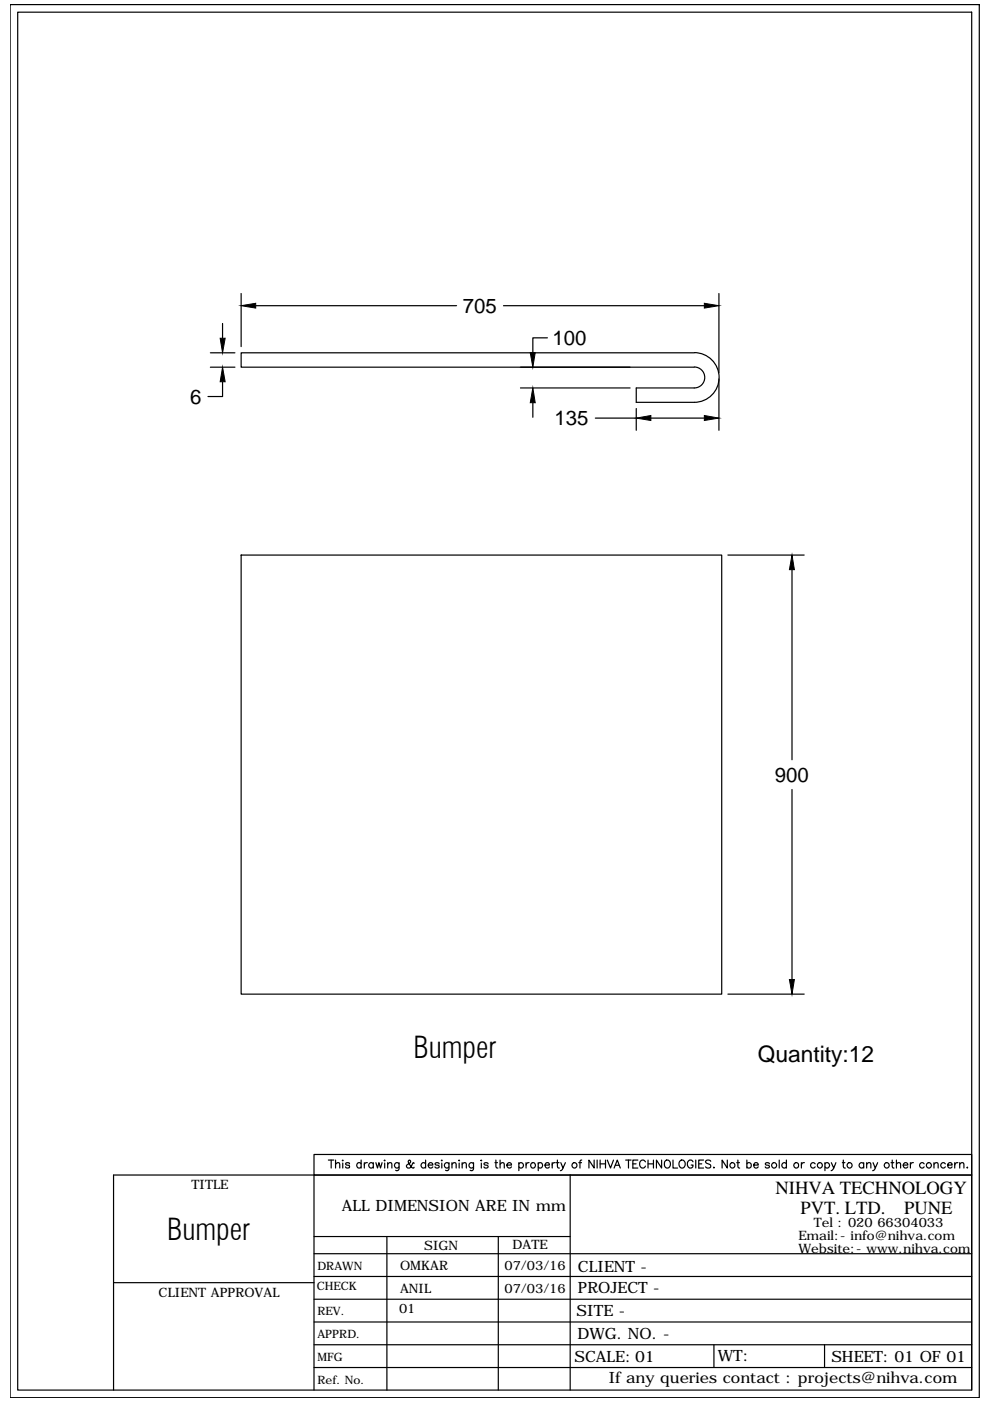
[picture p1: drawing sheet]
<svg xmlns="http://www.w3.org/2000/svg" width="210mm" height="297mm" viewBox="0 0 210 297" stroke-linecap="round" stroke-linejoin="round" font-family="sans-serif">
<!-- layer: 0 -->
<g fill="none" stroke="#000" stroke-width=".25">
<path d="M2.1 1h205.5v295.3h-205.5zM3.8 2.6h202.2v292.1h-202.2zM44.6 74.8h5.2M44.6 77.9h5.2M47.2 68.6v3.1M51.1 62.2v11.3M54.2 64.8h42.6M106.8 64.8h42.5M110.3 77.9h23.3M116.1 71.6h-3.1v3.2M147.2 74.8h-96.1v3.1h96.1M147.2 74.8a5.3 5.3 0 0 1 5.3 5.2 5.3 5.3 0 0 1-5.3 5.3h-12.3v-3h12.3a2.22 2.22 0 0 0 2.2-2.3 2.22 2.22 0 0 0-2.2-2.2"/>
<path d="M152.4 62.2v16.8M47.2 80.9v3.2h-3.1M110.3 82.3h23.3M113 85.4v3.1M126.2 88.6h8.7M134.9 86.6v4.6M138 88.6h11.3M152.4 80.3v10.9M51.1 117.7h101.9v93.1h-101.9zM154.3 117.7h16.2M167.9 120.8v40.3M167.9 167.4v40.3"/>
<path d="M154.3 210.8h16.2M66.6 249.1v45.6M69.6 246h1.2M70.2 246v1.7M71.1 246.8l.5-.3 .4 .1v1.1M71.1 246v1.7M72.7 246v.1zM72.7 246.6v1.1M74.1 246.8a.47 .47 0 0 0-.4-.3 .47 .47 0 0 0-.4 .3l.2 .2 .6 .1v.3a.47 .47 0 0 1-.4 .3 .47 .47 0 0 1-.4-.3M76.6 246.8a.52 .52 0 0 0-.8-.1 .52 .52 0 0 0 0 .8 .52 .52 0 0 0 .8-.1M76.6 246v1.7M77.2 246.5v1.2"/>
<path d="M77.9 246.5a.52 .52 0 0 0-.7 .5M79.1 246.8a.54 .54 0 0 0-.7-.1 .54 .54 0 0 0 0 .8 .54 .54 0 0 0 .7-.1M79.1 246.5v1.2M79.7 246.5l.3 1.2 .3-1.2 .4 1.2 .3-1.2M81.6 246v.1zM81.6 246.6v1.1M82.2 246.8l.4-.3 .4 .1 .1 1.1M82.2 246.5v1.2M84.6 246.5v1.3a.45 .45 0 0 1-.7 .3M84.6 246.8a.54 .54 0 0 0-.8-.1 .54 .54 0 0 0 0 .8 .54 .54 0 0 0 .8-.1M87.8 246.7l-.2-.2-.3 .6a.57 .57 0 0 1-.5 .6 .57 .57 0 0 1-.6-.4l.1-.4 .7-.4a.33 .33 0 0 0-.2-.5h-.2a1.43 1.43 0 0 0 .9 1.7l.3-.2M90.2 246.8a.54 .54 0 0 0-.8-.1 .54 .54 0 0 0 0 .8 .54 .54 0 0 0 .8-.1"/>
<path d="M90.2 246v1.7M90.8 247h1a.5 .5 0 0 0-.6-.5 .5 .5 0 0 0-.4 .6 .52 .52 0 0 0 .4 .6 .52 .52 0 0 0 .6-.3M93.1 246.8a.51 .51 0 0 0-.9 0l.3 .2 .5 .1 .1 .3a.51 .51 0 0 1-.9 0M93.6 246h.2zM93.7 246.6v1.1M95.2 246.5l-.1 1.5-.2 .2-.4-.1M95.2 246.8a.54 .54 0 0 0-.8-.1 .54 .54 0 0 0 0 .8 .54 .54 0 0 0 .8-.1M95.8 246.8l.5-.3 .3 .1 .1 1.1M95.8 246.5v1.2M97.4 246v.1zM97.4 246.6v1.1M98 246.8l.4-.3 .4 .1 .1 1.1"/>
<path d="M98 246.5v1.2M100.4 246.5l-.1 1.5-.2 .2-.4-.1M100.4 246.8a.54 .54 0 0 0-.8-.1 .54 .54 0 0 0 0 .8 .54 .54 0 0 0 .8-.1M102.1 246v.1zM102.1 246.6v1.1M103.5 246.8a.5 .5 0 0 0-.5-.3 .5 .5 0 0 0-.4 .3l.3 .2 .5 .1 .1 .3a.5 .5 0 0 1-.5 .3 .5 .5 0 0 1-.4-.3M104.9 246.5h.6M105.1 246v1.3l.1 .3 .4 .1M106 246.8l.5-.3 .3 .1 .1 1.1M106 246v1.7M107.5 247h.9a.52 .52 0 0 0-.7-.5 .52 .52 0 0 0-.1 .9 .51 .51 0 0 0 .8 0M110 246.8a.54 .54 0 0 1 .8-.1 .54 .54 0 0 1 0 .8 .54 .54 0 0 1-.8-.1"/>
<path d="M110 246.5v1.7M111.5 246.5v1.2M112.2 246.5a.56 .56 0 0 0-.7 .5M114.1 246.8a.52 .52 0 0 1 .8-.1 .52 .52 0 0 1 0 .8 .52 .52 0 0 1-.8-.1M114.1 246.5v1.7M115.6 247h.9a.47 .47 0 0 0-.5-.5 .47 .47 0 0 0-.4 .5v.1a.49 .49 0 0 0 .3 .5 .49 .49 0 0 0 .6-.2M117.1 246.5v1.2M117.7 246.5a.52 .52 0 0 0-.6 .5M117.9 246.5h.6M118.2 246v1.3l.1 .3 .3 .1M118.9 246.5l.5 1.2 .5-1.2M119.4 247.7l-.3 .4-.3 .1"/>
<path d="M120.9 249.1v45.6M122.7 246.5h.6M123.3 246h-.3v.3v1.4M126 246v1.7l-1.1-1.7v1.7M126.6 246v1.7M127.2 246v1.7M127.2 246.8h1.2M128.4 246v1.7M128.8 246l.6 1.7 .7-1.7M130.2 247.7l.7-1.7 .6 1.7M130.5 247.1h.8M132.7 246h1.1"/>
<path d="M133.3 246v1.7M134.2 246.8h.7M135.2 246h-1v1.7h1M136.8 246.3a.64 .64 0 0 0-.7-.3 .64 .64 0 0 0-.5 .6v.4a.63 .63 0 0 0 .5 .7 .63 .63 0 0 0 .7-.5M137.4 246.8h1.1M137.4 246v1.7M138.5 246v1.7M140.3 246v1.7l-1.1-1.7v1.7M141 246.2a.63 .63 0 0 1 .7-.2 .63 .63 0 0 1 .4 .6v.4a.64 .64 0 0 1-.6 .7 .64 .64 0 0 1-.6-.7zM142.7 246v1.7h1M144.1 246.2a.63 .63 0 0 1 .7-.2 .63 .63 0 0 1 .5 .6v.4a.66 .66 0 0 1-.7 .7 .66 .66 0 0 1-.6-.7zM146.9 246.3a.58 .58 0 0 0-.7-.3 .89 .89 0 0 0-.5 .9 .89 .89 0 0 0 .8 .8 .51 .51 0 0 0 .4-.7h-.4"/>
<path d="M147.5 246v1.7M148.2 246.8h.6M149.2 246h-1v1.7h1M150.7 246.2a.61 .61 0 0 0-.6-.3 .61 .61 0 0 0-.5 .4l.2 .3 .8 .3 .1 .5a.69 .69 0 0 1-1.1 0M151.3 247.6h.1zM154.2 246v1.7l-1.1-1.7v1.7M156.2 246.5h.6M156.4 246v1.3l.1 .3 .3 .1M158.4 246.8a.52 .52 0 0 1 .7-.1 .52 .52 0 0 1 0 .8 .52 .52 0 0 1-.7-.1M158.4 246v1.7M159.8 247h1a.5 .5 0 0 0-.6-.5 .5 .5 0 0 0-.4 .6 .52 .52 0 0 0 .4 .6 .52 .52 0 0 0 .6-.3M163.1 246.8a.51 .51 0 0 0-.9 0l.3 .2 .6 .1v.3a.51 .51 0 0 1-.9 0"/>
<path d="M165.2 246v1.7M166.7 246.8a.54 .54 0 0 0-.8-.1 .54 .54 0 0 0 0 .8 .54 .54 0 0 0 .8-.1M166.7 246v1.7M169.9 246.5v1.2M170.5 246.5a.52 .52 0 0 0-.6 .5M172.8 246.8a.54 .54 0 0 0-.8-.1 .54 .54 0 0 0 0 .8 .54 .54 0 0 0 .8-.1M174.9 246.8a.54 .54 0 0 1 .8-.1 .54 .54 0 0 1 0 .8 .54 .54 0 0 1-.8-.1M174.9 246.5v1.7M176.3 246.5l.5 1.2 .4-1.2M176.8 247.7l-.6 .5M178.6 246.5h.5M178.8 246v1.3l.1 .3 .3 .1"/>
<path d="M183.1 246.8a.54 .54 0 0 0-.8-.1 .54 .54 0 0 0 0 .8 .54 .54 0 0 0 .8-.1M183.1 246.5v1.2M183.8 246.8l.3-.3 .5 .1v1.1M183.8 246.5v1.2M185.1 246.5l.5 1.2 .5-1.2M185.6 247.7l-.3 .4-.3 .1M188.9 246.5h.6M189.2 246v1.3l.1 .3 .3 .1M190.1 246.8l.3-.3 .5 .1 .1 1.1M190.1 246v1.7M191.5 247h1a.5 .5 0 0 0-.6-.5 .5 .5 0 0 0-.4 .6 .52 .52 0 0 0 .4 .6 .52 .52 0 0 0 .6-.3M193 246.5v1.2"/>
<path d="M193.7 246.5a.52 .52 0 0 0-.7 .5M195.9 246.8a.54 .54 0 0 0-.8-.1 .54 .54 0 0 0 0 .8 .54 .54 0 0 0 .8-.1M198 246.8l.4-.3 .4 .1 .1 1.1M198 246.5v1.2M200.4 246.8a.54 .54 0 0 0-.8-.1 .54 .54 0 0 0 0 .8 .54 .54 0 0 0 .8-.1M200.9 247h1a.49 .49 0 0 0-.6-.5 .49 .49 0 0 0-.4 .6 .49 .49 0 0 0 .4 .5 .49 .49 0 0 0 .6-.2M202.4 246.5v1.2M203.1 246.5a.57 .57 0 0 0-.7 .5M203.5 246.8l.4-.3 .4 .1 .1 1.1M203.5 246.5v1.2M205 247.6h.2zM24.1 271.9h42.5"/>
<path d="M66.6 275.5h139.4M66.6 270.6h139.4M66.6 265.8h139.4M66.6 262.2h54.3M82 262.2v32.5M105.6 262.2v32.5M24.1 294.7v-45.6h181.9h-139.4v-4.3h139.4v49.9M66.6 280.3h139.4M66.6 285.1h139.4M66.6 289.9h139.4M151.4 285.1v4.8M174.8 285.1v4.8"/>
<circle cx="113" cy="247" r=".55"/>
<circle cx="121.8" cy="247.1" r=".56"/>
<circle cx="155.3" cy="247.1" r=".56"/>
<circle cx="164.1" cy="247.1" r=".56"/>
<circle cx="168.8" cy="247.1" r=".56"/>
<circle cx="173.8" cy="247.1" r=".56"/>
<circle cx="180.1" cy="247.1" r=".56"/>
<circle cx="188" cy="247.1" r=".56"/>
<circle cx="196.9" cy="247.1" r=".56"/>
</g>
<path d="M46.7 71.7h1l-.5 3.1zM51.1 64.8l3.1-.5v1zM112.4 74.8h1.1l-.5 3.1zM149.3 64.3l3.1 .5-3.1 .5zM47.2 77.9l.5 3h-1zM113 82.3l.5 3.1h-1.1zM134.9 88.6l3.1-.5v1.1zM149.3 88.1l3.1 .5-3.1 .6zM167.9 117.7l.5 3.1h-1zM167.4 207.7h1l-.5 3.1z" fill="#000" stroke="#000" stroke-width=".21"/>
<g font-size="6.3">
<text x="87.7" y="224.4">Bumper</text>
<text x="35.5" y="262.8">Bumper</text>
</g>
<text font-size="4.8" x="160.7" y="225.1">Quantity:12</text>
<g font-size="4.3">
<text x="98.2" y="66.3">705</text>
<text x="117.2" y="73.2">100</text>
<text x="40.3" y="85.6">6</text>
<text x="117.6" y="90.2">135</text>
<text x="164.3" y="165.8">900</text>
</g>
<g font-size="3.9">
<text x="164.4" y="253.2">NIHVA TECHNOLOGY</text>
<text x="169.7" y="257.3">PVT. LTD.</text>
<text x="191.7" y="257.3">PUNE</text>
</g>
<g font-size="3.3">
<text x="72.5" y="256.7">ALL DIMENSION ARE IN mm</text>
<text x="122.5" y="269.7">CLIENT -</text>
<text x="122.5" y="274.2">PROJECT -</text>
<text x="122.2" y="279">SITE -</text>
<text x="122.4" y="283.8">DWG. NO. -</text>
<text x="121.8" y="288.7">SCALE: 01</text>
<text x="129.1" y="293.2">If any queries contact : projects@nihva.com</text>
<text x="152.2" y="288.6">WT:</text>
<text x="176.3" y="288.7">SHEET: 01 OF 01</text>
</g>
<g font-size="2.8">
<text x="40.6" y="252.1">TITLE</text>
<text x="169.3" y="262.9">Email:- info@nihva.com</text>
<text x="172.5" y="260.2">Tel : 020 66304033</text>
<text x="84.8" y="269.4">OMKAR</text>
<text x="89.9" y="265.1">SIGN</text>
<text x="107" y="269.4">07/03/16</text>
<text x="108.7" y="264.9">DATE</text>
<text x="169.3" y="265.6">Website:- www.nihva.com</text>
<text x="33.6" y="275.1">CLIENT APPROVAL</text>
<text x="84.8" y="274.2">ANIL</text>
<text x="107" y="274.2">07/03/16</text>
<text x="84.6" y="278.4">01</text>
</g>
<g font-size="2.5">
<text x="67.3" y="269.2">DRAWN</text>
<text x="67.2" y="273.5">CHECK</text>
<text x="67.3" y="278.9">REV.</text>
<text x="67.3" y="283.7">APPRD.</text>
<text x="67.3" y="288.5">MFG</text>
<text x="67.3" y="293.4">Ref. No.</text>
</g>
</svg>
